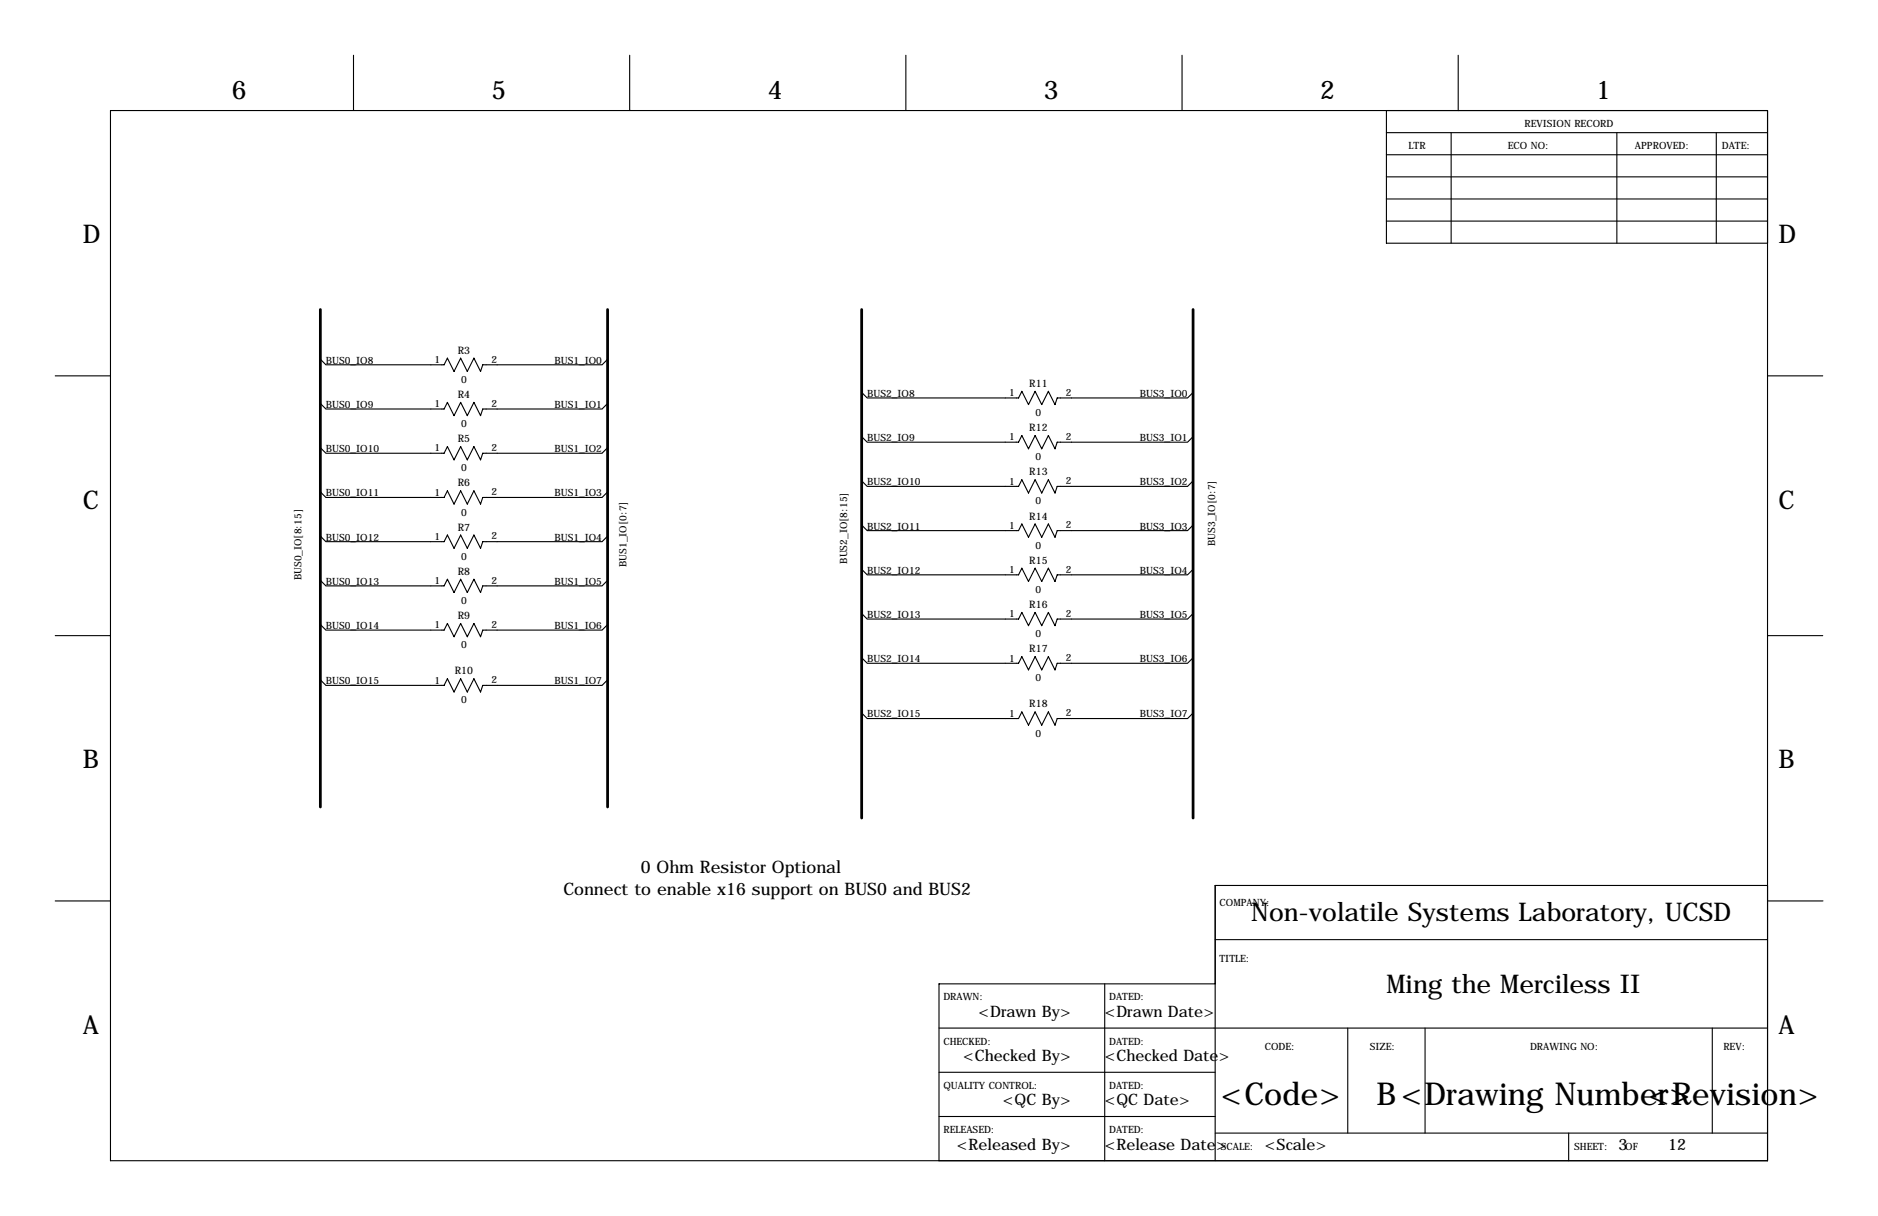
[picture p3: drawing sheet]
<svg xmlns="http://www.w3.org/2000/svg" width="432mm" height="279mm" viewBox="0 0 432 279" stroke-linecap="round" stroke-linejoin="round" font-family="sans-serif">
<g fill="none" stroke="#000" stroke-width=".25">
<path d="M81.3 12.7v12.7M144.8 12.7v12.7M208.3 12.7v12.7M271.8 12.7v12.7M335.3 12.7v12.7M25.4 25.4h381v241.3h-381zM318.8 30.5h87.6M318.8 35.6h87.6M318.8 25.4v30.5h87.6M333.7 30.5v25.4M371.8 30.5v25.4M394.6 30.5v25.4"/>
<path d="M318.8 45.7h87.6M318.8 50.8h87.6M318.8 40.6h87.6M12.7 86.4h12.7M73.7 82.5l1.2 1.3h27.2l.8-1.5 1.5 3 1.5-3 1.5 3 1.6-3 1.5 3 .5-1.5h27.4l1.3-1.3M73.7 92.7l1.2 1.3h27.2l.8-1.5 1.5 3 1.5-3 1.5 3 1.6-3 1.5 3 .5-1.5h27.4l1.3-1.3M198.1 90.2l1.3 1.2h34.8l.7-1.5 1.6 3.1 1.5-3.1 1.5 3.1 1.5-3.1 1.6 3.1 .5-1.6h29.9l1.3-1.2M406.4 86.4h12.7M73.7 102.9l1.2 1.2h27.2l.8-1.5 1.5 3.1 1.5-3.1 1.5 3.1 1.6-3.1 1.5 3.1 .5-1.6h27.4l1.3-1.2M73.7 113l1.2 1.3h27.2l.8-1.5 1.5 3 1.5-3 1.5 3 1.6-3 1.5 3 .5-1.5h27.4l1.3-1.3M198.1 100.3l1.3 1.3h34.8l.7-1.5 1.6 3 1.5-3 1.5 3 1.5-3 1.6 3 .5-1.5h29.9l1.3-1.3M198.1 110.5l1.3 1.3h34.8l.7-1.6 1.6 3.1 1.5-3.1 1.5 3.1 1.5-3.1 1.6 3.1 .5-1.5h29.9l1.3-1.3"/>
<path d="M73.7 123.2l1.2 1.3h27.2l.8-1.6 1.5 3.1 1.5-3.1 1.5 3.1 1.6-3.1 1.5 3.1 .5-1.5h27.4l1.3-1.3M73.7 133.3l1.2 1.3h27.2l.8-1.5 1.5 3 1.5-3 1.5 3 1.6-3 1.5 3 .5-1.5h27.4l1.3-1.3M198.1 120.7l1.3 1.2h34.8l.7-1.5 1.6 3 1.5-3 1.5 3 1.5-3 1.6 3 .5-1.5h29.9l1.3-1.2M198.1 130.8l1.3 1.3h34.8l.7-1.5 1.6 3 1.5-3 1.5 3 1.5-3 1.6 3 .5-1.5h29.9l1.3-1.3M12.7 146h12.7M73.7 143.5l1.2 1.3h27.2l.8-1.5 1.5 3 1.5-3 1.5 3 1.6-3 1.5 3 .5-1.5h27.4l1.3-1.3M73.7 156.2l1.2 1.3h27.2l.8-1.5 1.5 3 1.5-3 1.5 3 1.6-3 1.5 3 .5-1.5h27.4l1.3-1.3M198.1 141l1.3 1.2h34.8l.7-1.5 1.6 3.1 1.5-3.1 1.5 3.1 1.5-3.1 1.6 3.1 .5-1.6h29.9l1.3-1.2M198.1 151.1l1.3 1.3h34.8l.7-1.5 1.6 3 1.5-3 1.5 3 1.5-3 1.6 3 .5-1.5h29.9l1.3-1.3M406.4 146h12.7M198.1 163.8l1.3 1.3h34.8l.7-1.5 1.6 3 1.5-3 1.5 3 1.5-3 1.6 3 .5-1.5h29.9l1.3-1.3M12.7 207h12.7"/>
<path d="M279.4 215.9h127M406.4 203.5h-127v63.2M406.5 207h12.7M215.9 236.2h190.5M254 226.1v40.6M279.4 226.1h-63.5v40.6M309.9 236.2v24.1M327.7 236.2v24.1M393.7 236.2v24.1M215.9 246.4h63.5M215.9 256.5h63.5M279.4 260.3h127"/>
<path d="M360.7 260.3v6.4"/>
</g>
<path d="M73.7 71.1v114.3M139.7 71.1v114.3M198.1 71.1v116.9M274.3 71.1v116.9" fill="none" stroke="#000" stroke-width=".63"/>
<g font-size="7.3">
<text x="280.7" y="254">&lt;Code&gt;</text>
<text x="316.5" y="254">B&lt;Drawing Number&gt;</text>
<text x="379" y="254">&lt;Revision&gt;</text>
</g>
<g font-size="5.9">
<text x="53.3" y="22.9">6</text>
<text x="113" y="22.9">5</text>
<text x="176.5" y="22.9">4</text>
<text x="240" y="22.9">3</text>
<text x="303.5" y="22.9">2</text>
<text x="367" y="22.9">1</text>
<text x="19" y="55.9">D</text>
<text x="408.9" y="55.9">D</text>
<text x="19" y="116.8">C</text>
<text x="408.9" y="116.8">C</text>
<text x="19" y="176.5">B</text>
<text x="408.9" y="176.5">B</text>
<text x="287.7" y="211.6">Non-volatile Systems Laboratory, UCSD</text>
<text x="318.8" y="228.1">Ming the Merciless II</text>
<text x="19" y="237.5">A</text>
<text x="408.9" y="237.5">A</text>
</g>
<g font-size="4">
<text x="147.3" y="200.7">0 Ohm Resistor Optional</text>
<text x="129.5" y="205.7">Connect to enable x16 support on BUS0 and BUS2</text>
</g>
<g font-size="3.6">
<text x="225" y="233.7">&lt;Drawn By&gt;</text>
<text x="254" y="233.7">&lt;Drawn Date&gt;</text>
<text x="221.4" y="243.8">&lt;Checked By&gt;</text>
<text x="254" y="243.8">&lt;Checked Date&gt;</text>
<text x="230.6" y="254">&lt;QC By&gt;</text>
<text x="254" y="254">&lt;QC Date&gt;</text>
<text x="220" y="264.2">&lt;Released By&gt;</text>
<text x="254" y="264.2">&lt;Release Date&gt;</text>
<text x="290.8" y="264.2">&lt;Scale&gt;</text>
<text x="372.1" y="264.2">3</text>
<text x="383.5" y="264.2">12</text>
</g>
<g font-size="2.4">
<text x="105.3" y="81.3">R3</text>
<text x="236.7" y="88.9">R11</text>
<text x="105.3" y="91.4">R4</text>
<text x="105.3" y="101.6">R5</text>
<text x="236.7" y="99.1">R12</text>
<text x="105.3" y="111.8">R6</text>
<text x="236.7" y="109.2">R13</text>
<text x="236.7" y="119.4">R14</text>
<text x="105.3" y="121.9">R7</text>
<text x="236.7" y="129.5">R15</text>
<text x="105.3" y="132.1">R8</text>
<text x="105.3" y="142.2">R9</text>
<text x="236.7" y="139.7">R16</text>
<text x="236.7" y="149.9">R17</text>
<text x="104.6" y="154.9">R10</text>
<text x="236.7" y="162.6">R18</text>
</g>
<g font-size="2.3">
<text x="350.5" y="29.2">REVISION RECORD</text>
<text x="323.8" y="34.3">LTR</text>
<text x="346.7" y="34.3">ECO NO:</text>
<text x="375.9" y="34.3">APPROVED:</text>
<text x="395.9" y="34.3">DATE:</text>
<text x="74.9" y="83.6">BUS0_IO8</text>
<text x="99.9" y="83.4">1</text>
<text x="113" y="83.3">2</text>
<text x="127.5" y="83.6">BUS1_IO0</text>
<text x="106" y="88">0</text>
<text x="74.9" y="93.7">BUS0_IO9</text>
<text x="99.9" y="93.6">1</text>
<text x="113" y="93.5">2</text>
<text x="127.5" y="93.7">BUS1_IO1</text>
<text x="199.4" y="91.2">BUS2_IO8</text>
<text x="232" y="91">1</text>
<text x="238.1" y="95.6">0</text>
<text x="245.1" y="90.9">2</text>
<text x="262.1" y="91.2">BUS3_IO0</text>
<text x="106" y="98.1">0</text>
<text x="199.4" y="101.3">BUS2_IO9</text>
<text x="232" y="101.2">1</text>
<text x="245.1" y="101.1">2</text>
<text x="262.1" y="101.3">BUS3_IO1</text>
<text x="74.9" y="103.9">BUS0_IO10</text>
<text x="99.9" y="103.7">1</text>
<text x="113" y="103.6">2</text>
<text x="127.5" y="103.9">BUS1_IO2</text>
<text x="238.1" y="105.8">0</text>
<text x="99.9" y="113.9">1</text>
<text x="106" y="108.3">0</text>
<text x="113" y="113.8">2</text>
<text x="199.4" y="111.5">BUS2_IO10</text>
<text x="232" y="111.4">1</text>
<text x="245.1" y="111.3">2</text>
<text x="262.1" y="111.5">BUS3_IO2</text>
<text x="74.9" y="114">BUS0_IO11</text>
<text x="106" y="118.5">0</text>
<text x="127.5" y="114">BUS1_IO3</text>
<text x="238.1" y="115.9">0</text>
<text x="74.9" y="124.2">BUS0_IO12</text>
<text x="99.9" y="124.1">1</text>
<text x="113" y="124">2</text>
<text x="127.5" y="124.2">BUS1_IO4</text>
<text x="199.4" y="121.7">BUS2_IO11</text>
<text x="232" y="121.5">1</text>
<text x="245.1" y="121.4">2</text>
<text x="262.1" y="121.7">BUS3_IO3</text>
<text x="279.4" y="125.5" transform="rotate(-90 279.4 125.5)">BUS3_IO[0:7]</text>
<text x="106" y="128.6">0</text>
<text x="144" y="130.3" transform="rotate(-90 144 130.3)">BUS1_IO[0:7]</text>
<text x="194.8" y="129.5" transform="rotate(-90 194.8 129.5)">BUS2_IO[8:15]</text>
<text x="199.4" y="131.8">BUS2_IO12</text>
<text x="232" y="131.7">1</text>
<text x="238.1" y="126.1">0</text>
<text x="245.1" y="131.6">2</text>
<text x="262.1" y="131.8">BUS3_IO4</text>
<text x="69.3" y="133.3" transform="rotate(-90 69.3 133.3)">BUS0_IO[8:15]</text>
<text x="74.9" y="134.4">BUS0_IO13</text>
<text x="99.9" y="134.2">1</text>
<text x="113" y="134.1">2</text>
<text x="127.5" y="134.4">BUS1_IO5</text>
<text x="238.1" y="136.2">0</text>
<text x="106" y="138.8">0</text>
<text x="199.4" y="142">BUS2_IO13</text>
<text x="232" y="141.8">1</text>
<text x="245.1" y="141.7">2</text>
<text x="262.1" y="142">BUS3_IO5</text>
<text x="74.9" y="144.5">BUS0_IO14</text>
<text x="99.9" y="144.4">1</text>
<text x="106" y="148.9">0</text>
<text x="113" y="144.3">2</text>
<text x="127.5" y="144.5">BUS1_IO6</text>
<text x="238.1" y="146.4">0</text>
<text x="199.4" y="152.1">BUS2_IO14</text>
<text x="232" y="152">1</text>
<text x="245.1" y="151.9">2</text>
<text x="262.1" y="152.1">BUS3_IO6</text>
<text x="74.9" y="157.2">BUS0_IO15</text>
<text x="99.9" y="157.1">1</text>
<text x="106" y="161.6">0</text>
<text x="113" y="157">2</text>
<text x="127.5" y="157.2">BUS1_IO7</text>
<text x="238.1" y="156.6">0</text>
<text x="199.4" y="164.8">BUS2_IO15</text>
<text x="232" y="164.7">1</text>
<text x="245.1" y="164.6">2</text>
<text x="262.1" y="164.8">BUS3_IO7</text>
<text x="238.1" y="169.3">0</text>
<text x="280.4" y="208.3">COMPANY:</text>
<text x="280.4" y="221">TITLE:</text>
<text x="216.9" y="229.9">DRAWN:</text>
<text x="255" y="229.9">DATED:</text>
<text x="216.9" y="240">CHECKED:</text>
<text x="255" y="240">DATED:</text>
<text x="290.8" y="241.3">CODE:</text>
<text x="315" y="241.3">SIZE:</text>
<text x="351.8" y="241.3">DRAWING NO:</text>
<text x="396.2" y="241.3">REV:</text>
<text x="216.9" y="250.2">QUALITY CONTROL:</text>
<text x="255" y="250.2">DATED:</text>
<text x="216.9" y="260.3">RELEASED:</text>
<text x="255" y="260.3">DATED:</text>
<text x="280.7" y="264.2">SCALE:</text>
<text x="361.9" y="264.2">SHEET:</text>
<text x="373.7" y="264.2">OF</text>
</g>
</svg>
